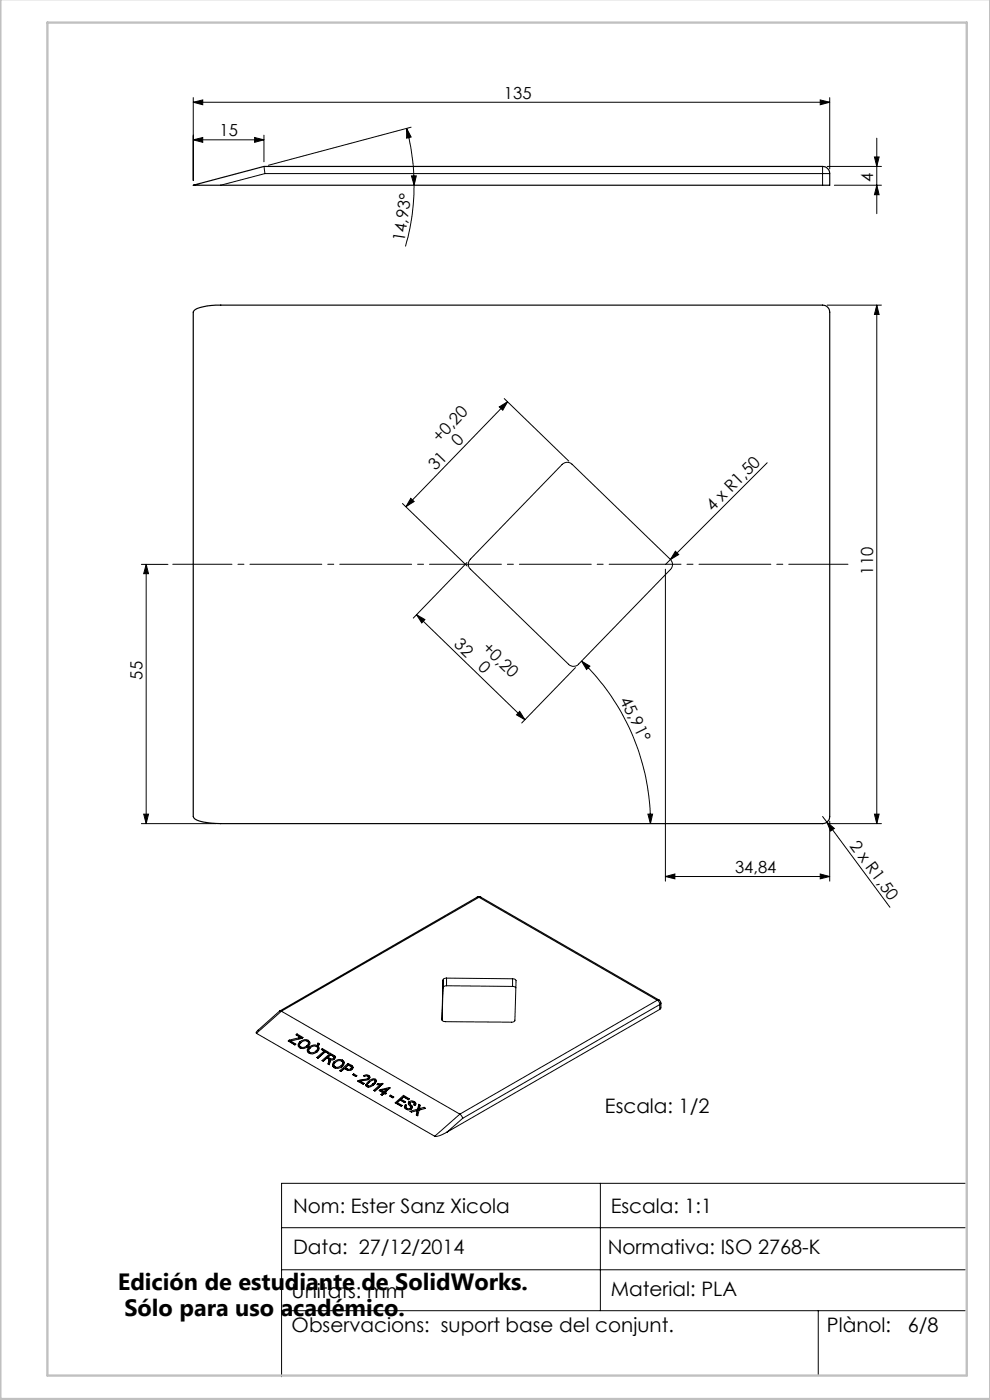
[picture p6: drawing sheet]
<svg xmlns="http://www.w3.org/2000/svg" width="210mm" height="297mm" viewBox="0 0 210 297" stroke-linecap="round" stroke-linejoin="round" font-family="sans-serif">
<g fill="none" stroke="#000" stroke-width=".21">
<path d="M41 21.7l2-.5v1zM41 29.7l2-.5v1zM41 20.7v17.6M41 21.7h135M41 29.7h15M54 29.2l2 .5-2 .5zM56 28.7v5.6M56 35.3l.2 1.5M56.2 36.8l-9.4 2.5M56.2 36.8h118.3M86.3 27.2l.9 1.9-.9 .2zM86.3 27.2a50 50 0 0 1 1.5 12.1"/>
<path d="M87.2 27l-30.3 8.1M87.3 37.3h1l-.5 2zM87.8 39.3a46.2 46.2 0 0 1-1.8 13M174 21.2l2 .5-2 .5zM174.5 36.8h1.5M174.5 35.3v1.5M174.5 36.8v2.5M175.5 35.3h11.5M176 20.7v15.1M177 39.3h10M185.5 33.3h1l-.5 2zM186 29.3v16"/>
<path d="M186 39.3l.5 2h-1zM175.5 64.7h11.5M186 64.7v110M186 64.7l.5 2h-1zM105.9 86.3l1.8-1.1-1.1 1.8zM107 84.6l13.6 13.2M107.7 85.2l-21.6 22.3M119.2 98.5a1.49 1.49 0 0 1 2.2 0l20.8 20.2a1.49 1.49 0 0 1 0 2.1l-19.5 20.1a1.49 1.49 0 0 1-2.1 0l-20.8-20.1a1.49 1.49 0 0 1 0-2.2zM162.7 98.2l-21.6 21.6M30 119.7h5.6M31 119.7v55M31 119.7l.5 2h-1z"/>
<path d="M85.4 106.8l13.7 13.3M87.1 105.7l.7 .7-1.7 1.1zM99.1 119.3l-11.4 11.8M143.3 116.9l.7 .7-1.8 1.1zM88.4 130.4l22.9 22.3M88.4 130.4l1.7 1-.6 .7zM141.1 120.8v66.1M110.2 150.9l1.1 1.8-1.7-1zM122.1 141.6l-11.4 11.8M123.4 140.3l1.7 1-.7 .7zM123.4 140.3a47.8 47.8 0 0 1 14.6 34.4M30 174.7h15.8"/>
<path d="M30.5 172.7h1l-.5 2zM137.4 172.7h1l-.4 2zM174.5 173.2l.9 1.2M175.4 174.4l1.6 1.4-.8 .5zM175.4 174.4l13.4 18.1M175.5 174.7h11.5M176 174.2v12.7M185.5 172.7h1l-.5 2zM101.2 190.3h.8M101.2 190.3l.4 .1M101.2 190.3l-41.9 24.2M101.6 190.4l-41.9 24.1"/>
<path d="M101.6 190.4l37.8 21.8M102 190.3l-.4 .1M102 190.3l37.8 21.9M141.1 185.9l2.1-.5v1zM141.1 185.9h34.9M174 185.4l2 .5-2 .5zM54.4 219.2l37.8 21.8M59.7 214.5h-.4l-4.5 4-.4 .4v.3M59.7 214.5l-5.3 4.7M59.7 214.5l37.8 21.9M63 219.4l1.3 .7-.2 .2-2.4 .5M63 219.4l-.2 .1 .9 .6"/>
<path d="M63 219.4l.1 .2M63.1 219.6l1 .6M63.1 219.6l-.1 .1M94 207.9v1.6M94 209.5l-.2 6.9M94.7 207.5a.6 .6 0 0 0-.7 .4M94.7 209.1l-.4 .1-.3 .3M94.7 207.5l14 .1M94.7 207.5v1.6M94.7 209.1l14 .2M108.7 207.6a.6 .6 0 0 1 .8 .5l-.3 8.3a.6 .6 0 0 1-.7 .4l-14-.1a.66 .66 0 0 1-.8-.4l.3-8.4M108.7 209.3l.7 .2"/>
<path d="M108.7 207.6v1.7M139.4 212.2l.3 .2 .2 .7M139.4 212.2l-41.9 24.2M139.8 212.2l.3 .2 .1 .4M139.8 212.2h-.4M139.9 213.1l-41.8 24.1M139.9 213.1v1M139.9 214.1l-45.1 26.1M140.2 212.8v1l-.3 .3M140.2 212.8l-.3 .3M61.3 220.7l-.2 .1 1.4 .9 .3-.2-1.1-.7M61.3 220.7l.1 .2"/>
<path d="M61.4 220.9v.1M61.7 220.9h-.3M61.7 220.8v.3l.9 .5M63.4 220.2l-2.1 .5M63.4 220.2v.2M63.5 221.8l.1 .3M63.6 221l.1 .3M63.6 222.1l.3 .3-.1-.3M63.7 221.3l-.4 .7M63.7 220.1l-.3 .1M63.7 220.1l.1 .2M63.9 221.2l-.2 .1"/>
<path d="M65.1 221.9l.2-.3 .1-.6a1.08 1.08 0 0 0-1.2-.1 1.08 1.08 0 0 0-.6 1.1l.2 .1M65.1 221.9a1.13 1.13 0 0 1-1.3 .2M65.1 220.8l.3 .2M65.4 220.7l.3 .3a1.22 1.22 0 0 1-1.4 1.5 .82 .82 0 0 1-1-.4 .82 .82 0 0 1 .3-1.1M65.4 220.7a1.55 1.55 0 0 0-1.8 .3M65.4 220.7v.3M65.4 221.2a.67 .67 0 0 1-.2 .9l-.1-.2M65.4 221l.3 .2M65.5 223l.3 .5-.1-.3M65.5 222.1l.1 .3M65.6 222.4l-.3 .8M65.8 222.3a.89 .89 0 0 1 1.6 .1l-.4 .6"/>
<path d="M65.8 222.3l-.3 .6 .2 .3M65.8 222.3l-.2 .1M67 223a1.13 1.13 0 0 1-1.3 .2M67.1 222l.3 .1M67.3 221.8a.76 .76 0 0 1 0 1.3 1.21 1.21 0 0 1-1.2 .5 1.21 1.21 0 0 1-.9-.9l.3-.6M67.3 221.8a1.6 1.6 0 0 0-1.8 .3M67.3 221.8l.1 .3M67.4 222.3l.1 .3M67.4 222.6l-.1 .4-.2 .2-.1-.2M67.4 222.1l.3 .3M67.5 221.3l.3 .2-.2 .4-.2-.1zM67.5 221.3v.3"/>
<path d="M67.5 221.6v.2M67.5 221.6h.2M68.4 222.5l1.4 .8-.2 .1-.6-.3-1.5 1.4-.3-.2 1.6-1.3M68.4 222.5l-.2 .1 .6 .4M68.4 222.5v.2M68.4 222.7v.1M68.4 222.7l1.2 .7M68.6 225.1l.8-.7 .3 .3v.5M68.8 223v.2l-1.4 1.3M69.6 224.3l.5-.5 .7 .5-.1 .2M69.6 224.3v.2l.5 .3-.1-.3M69.6 224.3l.4 .2"/>
<path d="M69.7 225.2l.1 .3M69.8 224.8v.7M69.8 225.5l-.1 .3M70 224.8l-.2 1.1-.2-.2 .1-.5M70 224.8l.1 .2M70.1 223.4l.7 .5M70.1 223.4l-1.8 1.6 .3 .1M70.1 223.4v.3M70.1 223.7l-1.6 1.4M70.1 223.7l.8 .5M70.7 224.5l-.3 .1-.4-.1M70.8 223.9l.3 .1a.68 .68 0 0 1-.3 .8 .68 .68 0 0 1-.8 0"/>
<path d="M70.8 226l.1 .4 .3 .2-.1-.3M70.8 224.3v.5l-.1-.3M70.8 223.9l.1 .3M70.9 225.2v.3M70.9 224.2l.3 .2M70.9 225.5l-.3 .7M71.2 225.4l-.3 .1M72.4 226.1l.3-.6a1 1 0 0 0-1.2-.4 1 1 0 0 0-.6 1.1l.2 .1M72.4 226.1a1.26 1.26 0 0 1-1.3 .2M72.4 225l.3 .2M72.7 224.9a.76 .76 0 0 1-.1 1.3 1.41 1.41 0 0 1-2 0v-.7l.3-.3M72.7 224.9a1.54 1.54 0 0 0-1.8 .3"/>
<path d="M72.7 224.9v.3M72.7 225.4a.78 .78 0 0 1-.2 .9l-.1-.2M72.7 225.2l.3 .3M73.3 226.5l.6-.5 .6 .3-.1 .4M73.3 226.5v.3l.5 .2-.1-.2M73.3 226.5l.4 .3M73.8 225.6l-1.7 1.6 .2 .1 .8-.6a1.1 1.1 0 0 0 1.8-.1l-.1-.4M73.8 225.6l.7 .4M73.8 225.6l.1 .3M73.9 225.9l-1.6 1.4M73.9 225.9l.7 .4M74.4 226.7l-.3 .2-.4-.1"/>
<path d="M74.5 226l.3 .2M74.5 226l.1 .3M74.5 226.4l.1 .4-.1 .2-.1-.3M74.6 226.3l.2 .1M74.8 226.2v.2M74.8 228l.2-.2 .7 .4-.2 .2zM74.8 226.4l.1 .1M75 227.8l.1 .3M75.1 228.1l.5 .2M75.1 228.1h.1M76 229.2l-.2 .1 1.2 .7 .3-.2-.9-.5M76 229.2l.1 .3 .3-.1"/>
<path d="M76.4 229.3v.3l.7 .4M76.9 229l-.9 .2M76.9 229l.1 .2M77.6 230.1l.1 .3M77.9 230.2l.1 .3M78 228.3l.1 .2-.1 .3M78 228.3l.3 .1M78 228.8l-1.1 .2M78 228.8l.1 .2M78.1 230.4v.2l-.1-.1M78.1 228.5l.1 .4M78.2 229.4l-.6 .7"/>
<path d="M78.2 229.4v.3M78.2 228.1l.3 .4a1.18 1.18 0 0 1-1.5 .7l-.6 .1M78.2 228.1a.89 .89 0 0 0-1.1 .1l.2 .2 .3-.2 .4 .1M78.2 228.1l.1 .3M78.2 229.7l-.5 .7M78.3 228.4l.2 .2M78.3 229.6l-.1 .1M79.1 229.9l.5-.5-.2-.3a1.52 1.52 0 0 0-1.4 1.2l.1 .1M79.1 229.9l-.6 .5h-.4M79.1 229.9l.1 .3M79.4 229.2h.3M79.6 229.3v.4l-.4 .4"/>
<path d="M79.6 228.9l.2 .3a1.72 1.72 0 0 1-1.9 1.3l-.3-.4M79.6 228.9h-.5l-.9 .5M79.6 228.9l.1 .3M79.7 229.2l.2 .2M80.2 229.9l-.2 .2h.6M80.2 229.9v.2M80.6 231.2l-.2 .1 .8 .5M80.6 230.1l-1.3 1.2 .2 .2M80.6 231.2l.1 .2M80.6 230.1l.1 .3-1.2 1.1M80.7 231.4l-.1 .1M80.9 231.3l.1 .3 .5 .3"/>
<path d="M80.9 231.3l.5 .3M81 231.4h-.3M81 230.1l-.4 .1M81.1 229.8l-.9 .1M81.1 229.8l.1 .1-1.7 1.6M81.1 229.8l.1 .2M81.2 231.8l-.4 .4 .2 .1M81.2 231.8l.1 .3-.3 .2M81.4 231.6l.1 .3M81.7 231.7l.2 .2-.2 .2-.2-.2-.5 .4M81.7 231.7v.3M81.7 232h.1"/>
<path d="M82.1 231.1v.2l-.6 .6M82.1 231.1l-.7 .5M82.1 231.1l-1.2 .2M82.5 231l-.4 .1M82.6 230.7l.2 .1-1.1 .9M82.6 230.7l-2 .5M82.6 230.7l.1 .2M82.7 232.5l.2-.2 .6 .4-.2 .2zM82.9 232.3v.3M82.9 232.6l.5 .3M82.9 232.6v.1M84.3 233.9v.3l.9 .5"/>
<path d="M85.1 233.2l.9 .5-.2 .2-.9-.5-.6 .5M85.1 233.2l.1 .3 .7 .4M85.6 232.4l-1.8 1.6 1.3 .7 .2-.2-1-.6M85.6 232.4l1.3 .7-.3 .2-1-.6-.5 .5M85.6 232.4l.1 .3M85.7 232.7l-1.7 1.4M85.7 232.7l1 .6M86 234.3l-.2 .3a.84 .84 0 0 0 .7 .9 .84 .84 0 0 0 1-.7l-.1-.1M86 234.3l.3 .2-.2 .4 .2 .2M86 234.3l.1 .3M86.1 234.6l-.3 .4M86.1 234.6h.1"/>
<path d="M86.1 234.9l.3 .5-.1-.3M86.7 233.7l-.1 .4 .5 .7-.1 .3M86.7 233.7l.1 .3M86.8 234l-.1 .3M87 234.1l.4 .6M87 234.1l.5 .8-.1-.2M87 233.9v.2M87 235.1l-.3 .1-.4-.1M87 233.9l-.2 .1M87.1 234.9v.5l-.1-.3M87.6 233.9l.3 .1M87.9 233.7l.3 .4-.2 .4-.2-.1 .1-.3-.4-.3-.5 .1"/>
<path d="M87.9 233.7a.92 .92 0 0 0-1.2 0M87.9 234.1v.2M87.9 233.7v.3M87.9 234l.3 .2M87.9 234.4v.1M88.5 235.7v.3M88.5 235.6v.1M88.5 235.6v.4M88.5 236l-.1 .6M88.6 235.3l-1.6 .5 .3 .1 1.2-.3M88.6 235.3l.1 .3M88.7 235.6h-.2"/>
<path d="M88.8 234.3l.3 .2-.2 .7M88.8 234.3l-.2 1M88.8 234.3l.1 .2M88.9 234.5l-.2 1.1M88.9 234.5l.2 .1M88.9 235.2l.1 .3M89.2 235.1l-.3 .1M89.2 235.1l.1 .3M90 234.9l.3 .2-1.4 .4-.3 1.2-.3-.2 .2-.8M90 234.9l-.8 .2M90 234.9v.3M97.5 236.4l.6 .8"/>
<path d="M97.5 236.4l-5.3 4.6M98.1 237.2l-3.3 3M94.8 240.2a4.6 4.6 0 0 1-2.6 .8M127.4 251v27.1M204.8 251h-145.1v41.1M59.7 278.1h145.1M59.7 260.5h145.1M59.7 269.4h145.1M173.6 278.1v13.7"/>
</g>
<path d="M36.7 119.7h143.2" fill="none" stroke="#000" stroke-width=".21" stroke-dasharray="15.2 1.3 1.3 1.3" stroke-dashoffset="2.7"/>
<path d="M.1 -.1v296.9h209.9v-296.9M10.1 4.8h195v287h-195z" fill="none" stroke="#c0c0c0" stroke-width=".5"/>
<g fill="#000">
<path d="M143.3 116.9l.7 .7-1.8 1.1zM175.4 174.4l1.6 1.4-.8 .5z"/>
<path d="M41 21.7l2-.5v1zM174 21.2l2 .5-2 .5zM41 29.7l2-.5v1zM54 29.2l2 .5-2 .5z"/>
<path d="M87.3 37.3h1l-.5 2zM86.3 27.2l.9 1.9-.9 .2z"/>
<path d="M185.5 33.3h1l-.5 2zM186 39.3l.5 2h-1zM31 119.7l.5 2h-1zM30.5 172.7h1l-.5 2z"/>
<path d="M186 64.7l.5 2h-1zM185.5 172.7h1l-.5 2z"/>
<path d="M87.1 105.7l.7 .7-1.7 1.1zM105.9 86.3l1.8-1.1-1.1 1.8z"/>
<path d="M88.4 130.4l1.7 1-.6 .7zM110.2 150.9l1.1 1.8-1.7-1z"/>
<path d="M137.4 172.7h1l-.4 2zM123.4 140.3l1.7 1-.7 .7z"/>
<path d="M174 185.4l2 .5-2 .5zM141.1 185.9l2.1-.5v1z"/>
</g>
<path d="M41 39.3l15-4h118.5a1.57 1.57 0 0 1 1.5 1.5v2.5zM41.3 65.7l1.8-.6 2.7-.4h128.7a1.51 1.51 0 0 1 1.5 1.5v107a1.57 1.57 0 0 1-1.5 1.5h-127.7l-3.7-.3a2.5 2.5 0 0 1-2.1-1.2v-107z" fill="none" stroke="#000" stroke-width=".25"/>
<g font-size="5">
<text x="25" y="273.7">Edición de estudiante de SolidWorks.</text>
<text x="26.4" y="279.2">Sólo para uso académico.</text>
</g>
<g font-size="4.2">
<text x="128.3" y="236">Escala: 1/2</text>
<text x="62.2" y="257.4">Nom: Ester Sanz Xicola</text>
<text x="129.5" y="257.4">Escala: 1:1</text>
<text x="62.2" y="266">Data: 27/12/2014</text>
<text x="128.9" y="266">Normativa: ISO 2768-K</text>
<text x="61.9" y="275.4">Unitats: mm</text>
<text x="129.5" y="274.9">Material: PLA</text>
<text x="61.9" y="282.7">Observacions: suport base del conjunt.</text>
<text x="175.4" y="282.7">Plànol:</text>
<text x="192.6" y="282.7">6/8</text>
</g>
<g font-size="3.5">
<text x="106.9" y="20.9">135</text>
<text x="46.6" y="28.9">15</text>
<text x="185.2" y="38.5" transform="rotate(-90 185.2 38.5)">4</text>
<text x="85.8" y="51.3" transform="rotate(-81 85.8 51.3)">14,93°</text>
<text x="93.2" y="94" transform="rotate(-46 93.2 94)">+0,20</text>
<text x="97.2" y="94.9" transform="rotate(-46 97.2 94.9)">0</text>
<text x="92.4" y="99.9" transform="rotate(-46 92.4 99.9)">31</text>
<text x="151.2" y="108.6" transform="rotate(-45 151.2 108.6)">4 x R1,50</text>
<text x="185.2" y="121.9" transform="rotate(-90 185.2 121.9)">110</text>
<text x="96.2" y="136.9" transform="rotate(44 96.2 136.9)">32</text>
<text x="102.1" y="137.7" transform="rotate(44 102.1 137.7)">+0,20</text>
<text x="101.2" y="141.7" transform="rotate(44 101.2 141.7)">0</text>
<text x="30.2" y="144.2" transform="rotate(-90 30.2 144.2)">55</text>
<text x="131.4" y="148.4" transform="rotate(64 131.4 148.4)">45,91°</text>
<text x="180.1" y="179.5" transform="rotate(53 180.1 179.5)">2 x R1,50</text>
<text x="155.9" y="185.1">34,84</text>
</g>
</svg>
